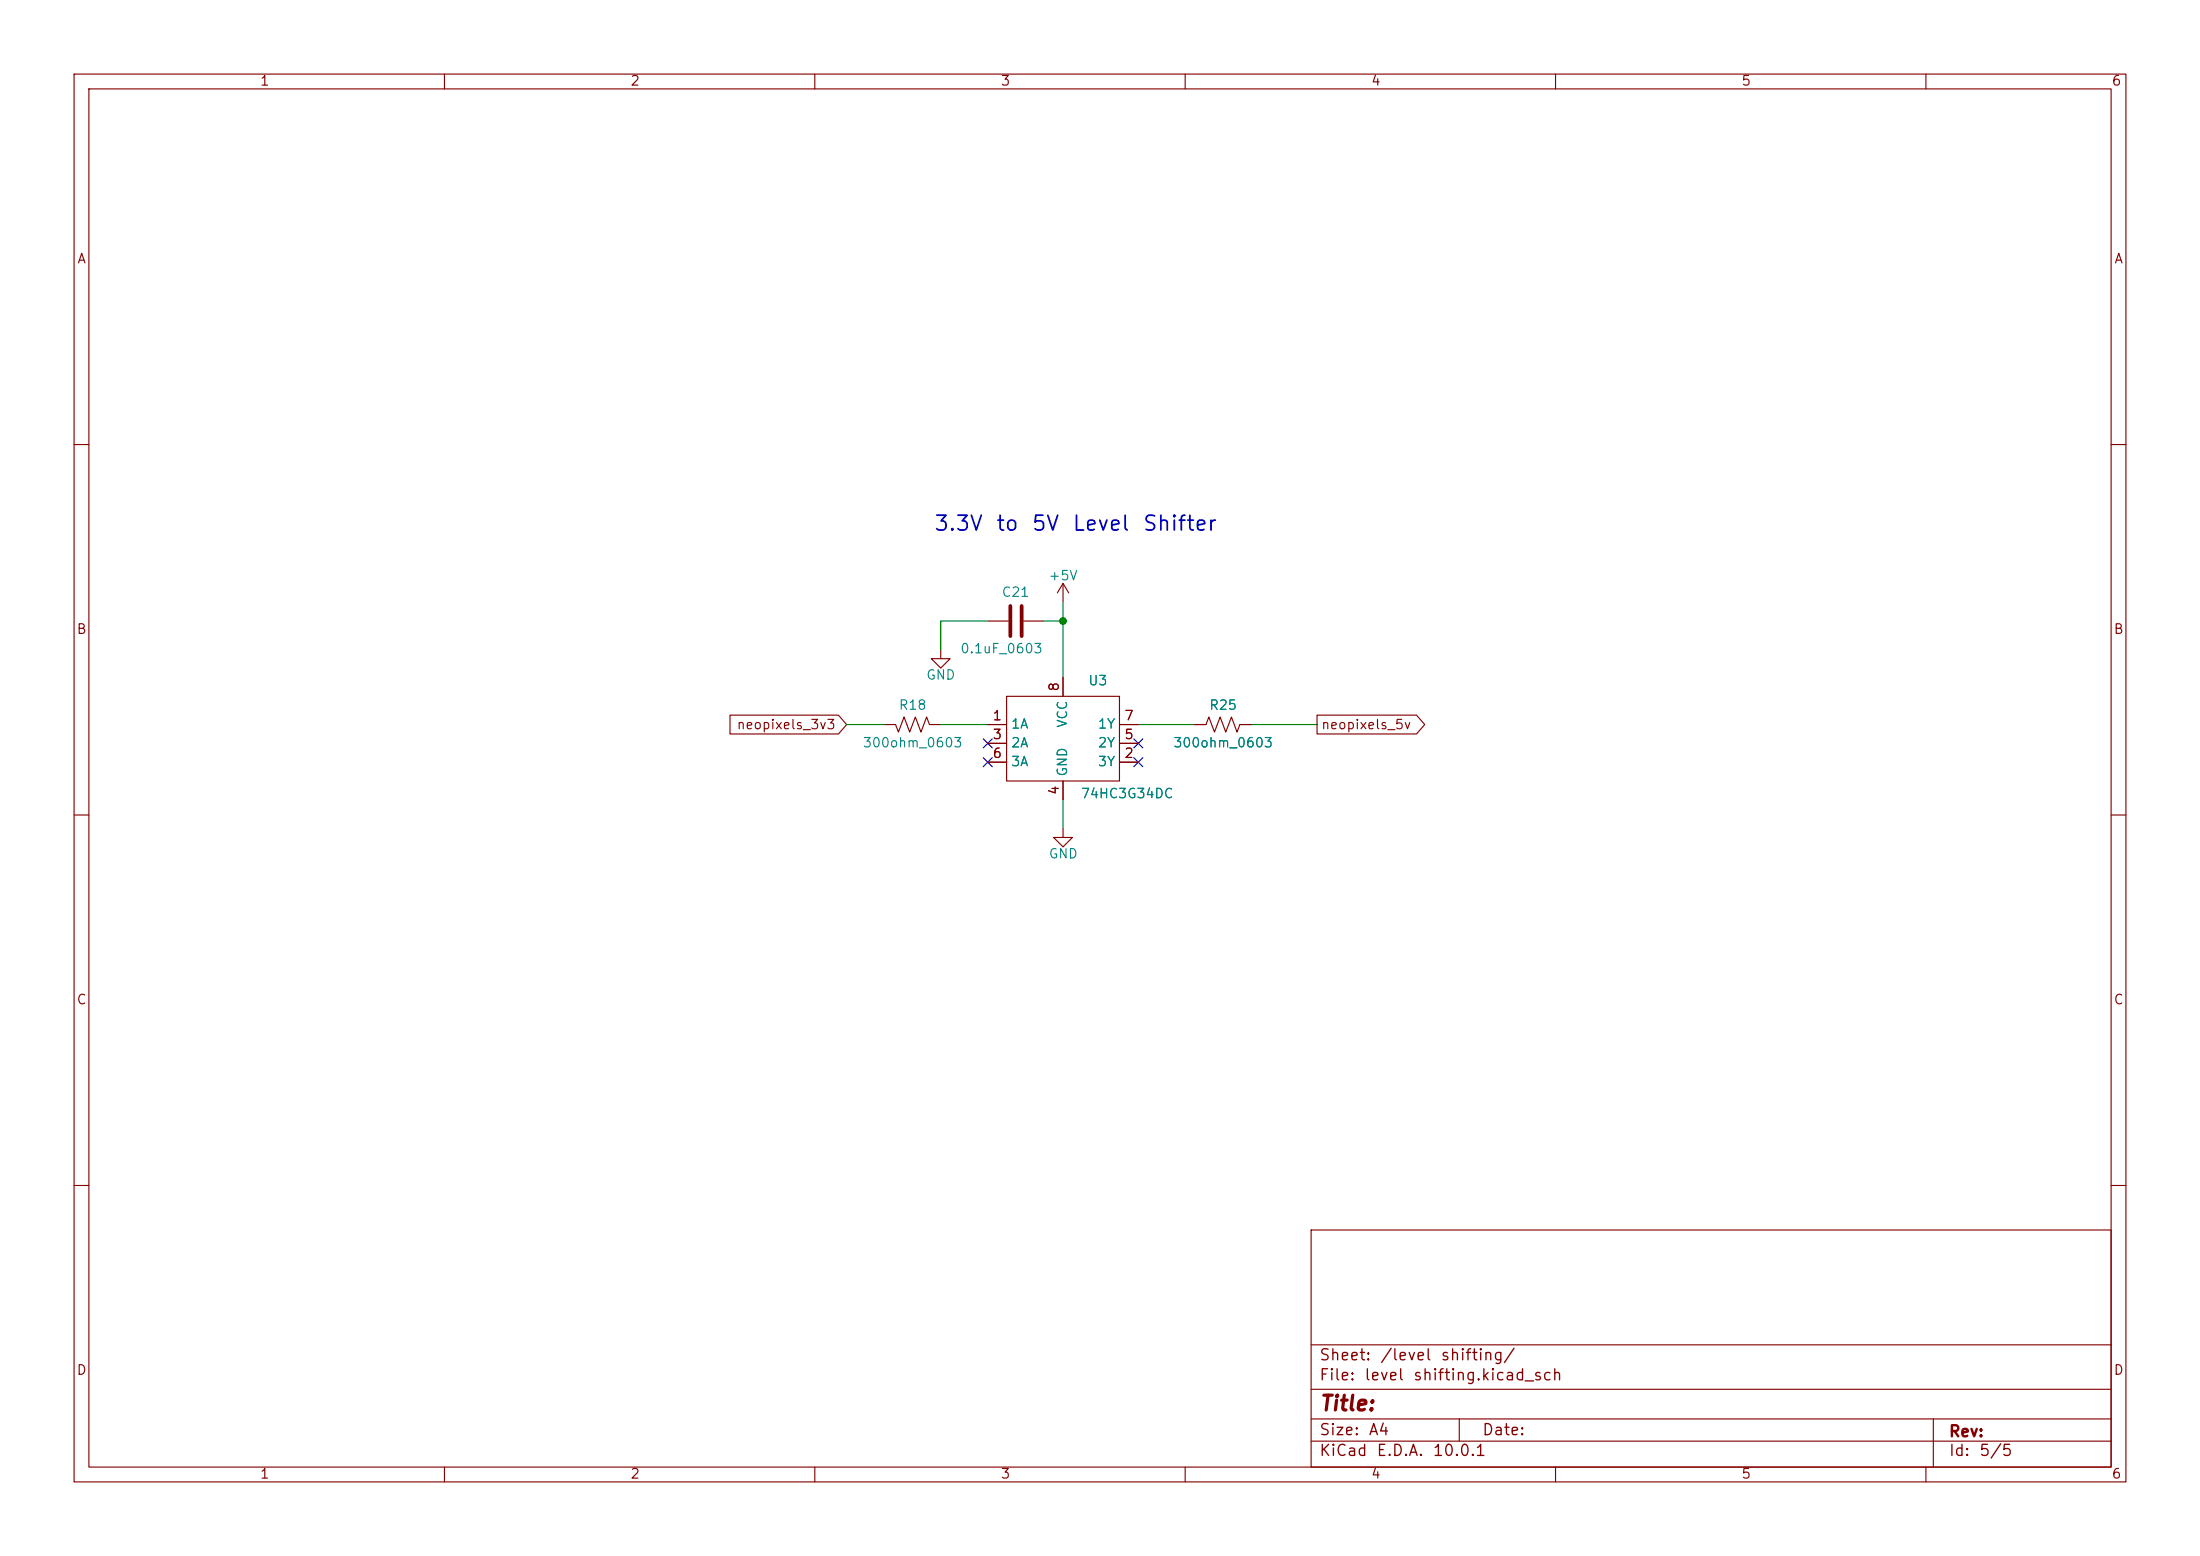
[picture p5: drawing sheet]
<svg xmlns="http://www.w3.org/2000/svg" width="297mm" height="210mm" viewBox="0 0 297 210" stroke-linecap="round" stroke-linejoin="round" font-family="sans-serif">
<g fill="none" stroke="#840000" stroke-width=".15">
<path d="M10 10h277v190h-277zM12 12h273v186h-273zM60 10v2M110 10v2M160 10v2M210 10v2M260 10v2M10 60h2M143.5 78.7l-.8 1.3M143.5 78.7l.8 1.3M143.5 78.7v2.6M285 60h2"/>
<path d="M98.5 96.5h14.7l1.1 1.3-1.1 1.3h-14.7zM119.4 97.8h1.5l.4 1 .7-2 .8 2 .8-2 .7 2 .8-2 .4 1h1.5M127 87.6v1.3h1.3l-1.3 1.3-1.3-1.3h1.3M133.3 83.8h2.8M133.3 97.8h2.6M135.9 94h15.2v11.4h-15.2zM138.2 83.8h2.8M143.5 91.4v2.6M151.1 97.8h2.6M161.3 97.8h1.5l.4-1 .8 2 .7-2 .8 2 .7-2 .8 2 .4-1h1.5M177.8 96.5h13.4l1.1 1.3-1.1 1.3h-13.4zM10 110h2"/>
<path d="M133.3 102.9h2.6M133.3 100.3h2.6M143.5 111.8v1.2h-1.3l1.3 1.3 1.3-1.3h-1.3M143.5 105.4v2.6M151.1 102.9h2.6M151.1 100.3h2.6M285 110h2M10 160h2M177 166h108v32h-108zM285 160h2M60 198v2M110 198v2"/>
<path d="M160 198v2M177 194.5h108M177 191.5h108M177 187.5h108M177 181.5h108M197 191.5v3M210 198v2M260 198v2M261 191.5v6.5"/>
</g>
<path d="M136.4 81.8v4.1M137.9 81.8v4.1" fill="none" stroke="#840000" stroke-width=".51"/>
<path d="M114.3 97.8h5.1M127 97.8h6.3M133.3 83.8h-6.3v3.8M141 83.8h2.5M143.5 81.3v10.1M153.7 97.8h7.6M168.9 97.8h8.9M143.5 108v3.8" fill="none" stroke="#008400" stroke-width=".15"/>
<path d="M132.7 99.7l1.3 1.2M134 99.7l-1.3 1.2M153.1 99.7l1.2 1.2M154.3 99.7l-1.2 1.2M132.7 102.3l1.3 1.2M134 102.3l-1.3 1.2M153.1 102.3l1.2 1.2M154.3 102.3l-1.2 1.2" fill="none" stroke="#000084" stroke-width=".15"/>
<circle cx="143.5" cy="83.8" r=".46" fill="#008400" stroke="#008400" stroke-width=".14"/>
<g font-size="2" fill="#0000c2">
<text x="126" y="72.1">3.3V</text>
<text x="134.3" y="72.1">to</text>
<text x="139.2" y="72.1">5V</text>
<text x="144.7" y="72.1">Level</text>
<text x="154.1" y="72.1">Shifter</text>
</g>
<text font-size="2" fill="#840000" x="178" y="190.9">Title:</text>
<g font-size="1.5" fill="#840000">
<text x="178" y="184">Sheet:</text>
<text x="186.2" y="184">/level</text>
<text x="194.4" y="184">shifting/</text>
<text x="178" y="186.7">File:</text>
<text x="184.1" y="186.7">level</text>
<text x="190.7" y="186.7">shifting.kicad_sch</text>
<text x="178" y="196.9">KiCad</text>
<text x="178" y="194.1">Size:</text>
<text x="184.7" y="194.1">A4</text>
<text x="185.7" y="196.9">E.D.A.</text>
<text x="193.3" y="196.9">10.0.1</text>
<text x="200" y="194.1">Date:</text>
<text x="263" y="194.3">Rev:</text>
<text x="263" y="196.9">Id:</text>
<text x="267.1" y="196.9">5/5</text>
</g>
<g font-size="1.3" fill="#840000">
<text x="35" y="11.9">1</text>
<text x="85" y="11.9">2</text>
<text x="135" y="11.9">3</text>
<text x="185" y="11.9">4</text>
<text x="235" y="11.9">5</text>
<text x="285" y="11.9">6</text>
<text x="10.3" y="35.9">A</text>
<text x="285.3" y="35.9">A</text>
<text x="10.3" y="85.9">B</text>
<text x="285.3" y="85.9">B</text>
<text x="143.3" y="93.4" transform="rotate(-90 143.3 93.4)">8</text>
<text x="99.4" y="98.7">neopixels_3v3</text>
<text x="133.9" y="97.5">1</text>
<text x="133.9" y="100.1">3</text>
<text x="151.7" y="100.1">5</text>
<text x="151.7" y="97.5">7</text>
<text x="178.3" y="98.7">neopixels_5v</text>
<text x="133.9" y="102.6">6</text>
<text x="143.3" y="107.4" transform="rotate(-90 143.3 107.4)">4</text>
<text x="151.7" y="102.6">2</text>
<text x="10.3" y="135.9">C</text>
<text x="285.3" y="135.9">C</text>
<text x="10.3" y="185.9">D</text>
<text x="285.3" y="185.9">D</text>
<text x="35" y="199.9">1</text>
<text x="85" y="199.9">2</text>
<text x="135" y="199.9">3</text>
<text x="185" y="199.9">4</text>
<text x="235" y="199.9">5</text>
<text x="285" y="199.9">6</text>
</g>
<g font-size="1.3" fill="#008484">
<text x="135.1" y="80.9">C21</text>
<text x="141.5" y="78.6">+5V</text>
<text x="129.5" y="88.5">0.1uF_0603</text>
<text x="124.9" y="92">GND</text>
<text x="146.8" y="92.8">U3</text>
<text x="116.4" y="101.2">300ohm_0603</text>
<text x="121.2" y="96.1">R18</text>
<text x="136.4" y="98.7">1A</text>
<text x="136.4" y="101.2">2A</text>
<text x="144.4" y="98.3" transform="rotate(-90 144.4 98.3)">VCC</text>
<text x="148.1" y="101.2">2Y</text>
<text x="148.1" y="98.7">1Y</text>
<text x="158.3" y="101.2">300ohm_0603</text>
<text x="163.2" y="96.1">R25</text>
<text x="136.4" y="103.7">3A</text>
<text x="144.4" y="104.9" transform="rotate(-90 144.4 104.9)">GND</text>
<text x="148.1" y="103.7">3Y</text>
<text x="145.8" y="108.1">74HC3G34DC</text>
<text x="141.5" y="116.2">GND</text>
</g>
</svg>
